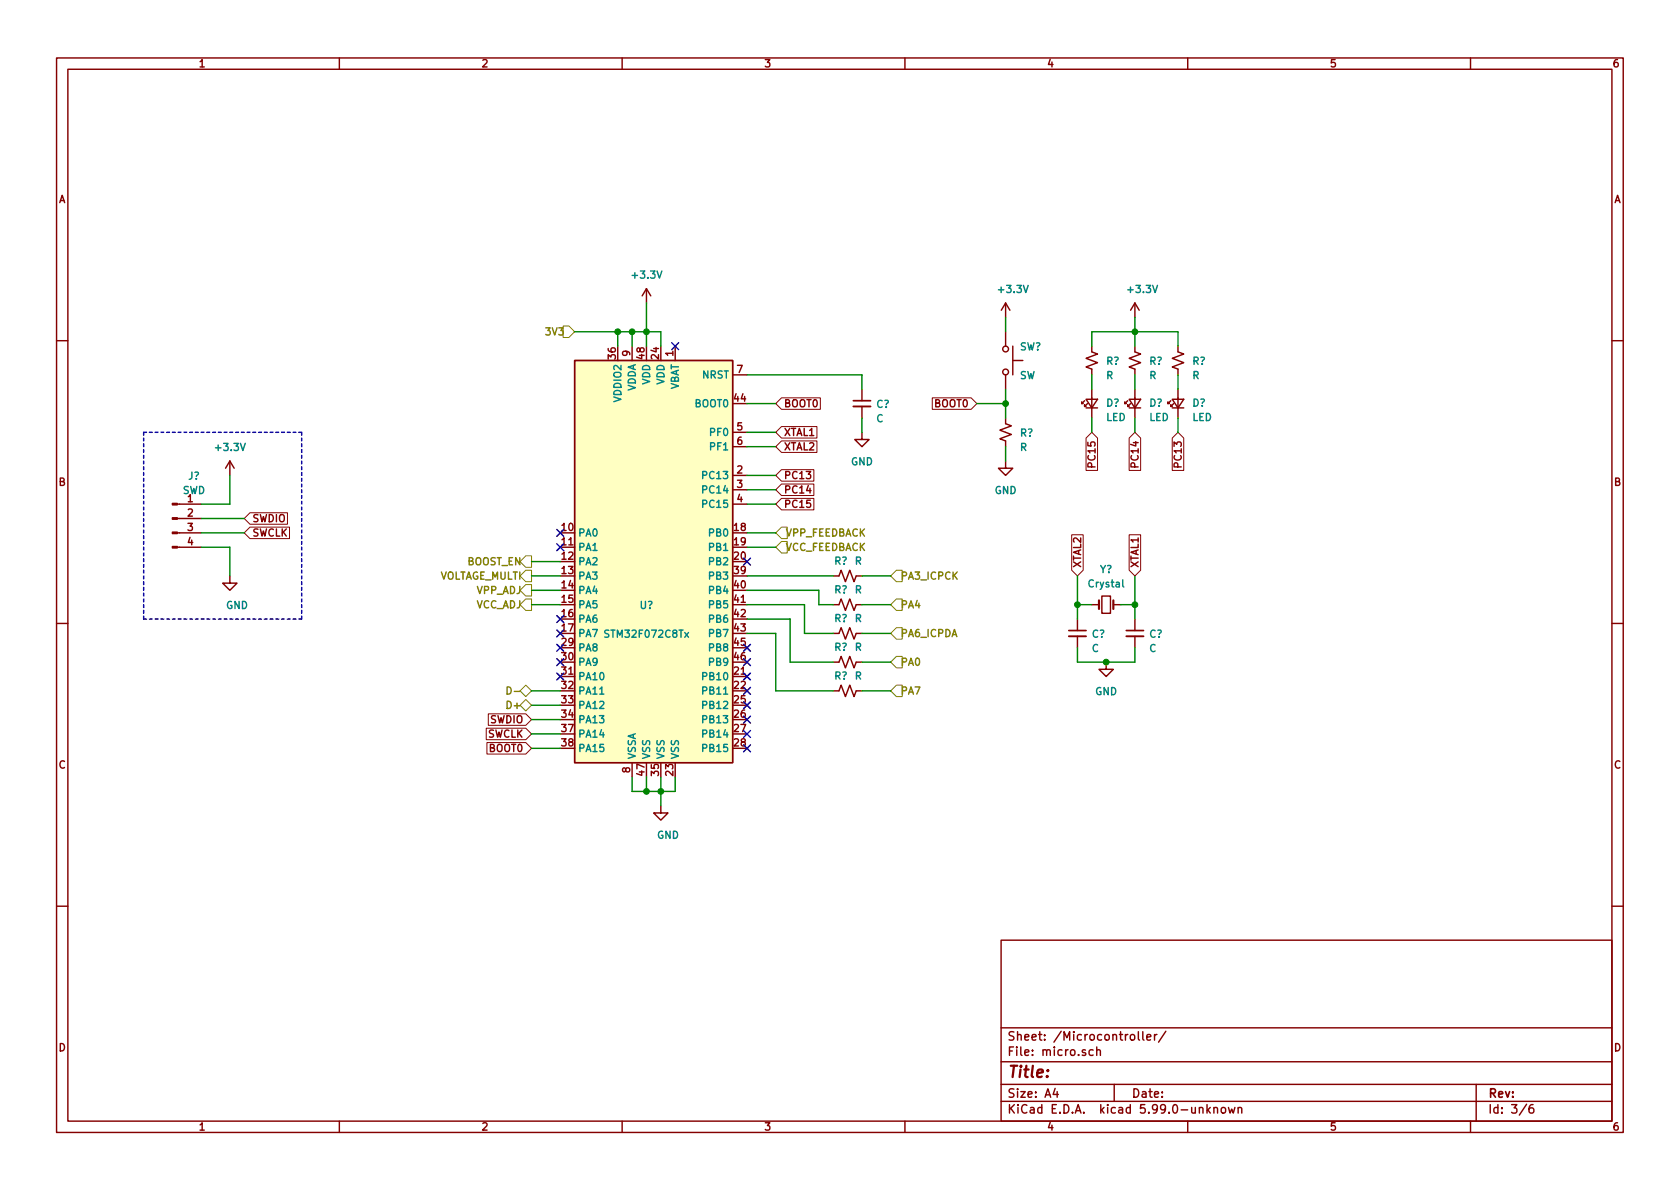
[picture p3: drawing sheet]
EESchema Schematic File Version 5
EELAYER 33 0
EELAYER END
$Descr A4 11693 8268
encoding utf-8
Sheet 5 6
Title ""
Date ""
Rev ""
Comp ""
Comment1 ""
Comment2 ""
Comment3 ""
Comment4 ""
Comment5 ""
Comment6 ""
Comment7 ""
Comment8 ""
Comment9 ""
$EndDescr
Connection ~ 4500 2300
Connection ~ 4400 2300
Connection ~ 4600 5500
Connection ~ 4500 5500
Connection ~ 7000 2800
Connection ~ 7900 2300
Connection ~ 7700 4600
Connection ~ 7500 4200
Connection ~ 7900 4200
Connection ~ 4300 2300
NoConn ~ 4700 2400
NoConn ~ 3900 3700
NoConn ~ 3900 3800
NoConn ~ 3900 4300
NoConn ~ 3900 4400
NoConn ~ 3900 4500
NoConn ~ 3900 4600
NoConn ~ 3900 4700
NoConn ~ 5200 3900
NoConn ~ 5200 4500
NoConn ~ 5200 4600
NoConn ~ 5200 4700
NoConn ~ 5200 4800
NoConn ~ 5200 4900
NoConn ~ 5200 5000
NoConn ~ 5200 5100
NoConn ~ 5200 5200
Wire Wire Line
	1400 3500 1600 3500
Wire Wire Line
	1400 3600 1700 3600
Wire Wire Line
	1400 3700 1700 3700
Wire Wire Line
	1400 3800 1600 3800
Wire Wire Line
	1600 3300 1600 3500
Wire Wire Line
	1600 3800 1600 4000
Wire Wire Line
	3700 3900 3900 3900
Wire Wire Line
	3700 4000 3900 4000
Wire Wire Line
	3700 4100 3900 4100
Wire Wire Line
	3700 4200 3900 4200
Wire Wire Line
	3700 4800 3900 4800
Wire Wire Line
	3700 4900 3900 4900
Wire Wire Line
	3700 5000 3900 5000
Wire Wire Line
	3700 5100 3900 5100
Wire Wire Line
	3700 5200 3900 5200
Wire Wire Line
	4000 2300 4300 2300
Wire Wire Line
	4300 2300 4400 2300
Wire Wire Line
	4300 2400 4300 2300
Wire Wire Line
	4400 2300 4400 2400
Wire Wire Line
	4400 2300 4500 2300
Wire Wire Line
	4400 5400 4400 5500
Wire Wire Line
	4400 5500 4500 5500
Wire Wire Line
	4500 2100 4500 2300
Wire Wire Line
	4500 2300 4500 2400
Wire Wire Line
	4500 2300 4600 2300
Wire Wire Line
	4500 5400 4500 5500
Wire Wire Line
	4500 5500 4600 5500
Wire Wire Line
	4600 2300 4600 2400
Wire Wire Line
	4600 5400 4600 5500
Wire Wire Line
	4600 5500 4600 5600
Wire Wire Line
	4600 5500 4700 5500
Wire Wire Line
	4700 5400 4700 5500
Wire Wire Line
	5200 2600 6000 2600
Wire Wire Line
	5200 2800 5400 2800
Wire Wire Line
	5200 3000 5400 3000
Wire Wire Line
	5200 3100 5400 3100
Wire Wire Line
	5200 3300 5400 3300
Wire Wire Line
	5200 3400 5400 3400
Wire Wire Line
	5200 3500 5400 3500
Wire Wire Line
	5200 3700 5400 3700
Wire Wire Line
	5200 3800 5400 3800
Wire Wire Line
	5200 4000 5800 4000
Wire Wire Line
	5200 4100 5700 4100
Wire Wire Line
	5200 4200 5600 4200
Wire Wire Line
	5200 4300 5500 4300
Wire Wire Line
	5200 4400 5400 4400
Wire Wire Line
	5400 4400 5400 4800
Wire Wire Line
	5400 4800 5800 4800
Wire Wire Line
	5500 4300 5500 4600
Wire Wire Line
	5500 4600 5800 4600
Wire Wire Line
	5600 4200 5600 4400
Wire Wire Line
	5600 4400 5800 4400
Wire Wire Line
	5700 4200 5700 4100
Wire Wire Line
	5800 4200 5700 4200
Wire Wire Line
	6000 2700 6000 2600
Wire Wire Line
	6000 3000 6000 2900
Wire Wire Line
	6000 4000 6200 4000
Wire Wire Line
	6000 4200 6200 4200
Wire Wire Line
	6000 4400 6200 4400
Wire Wire Line
	6000 4600 6200 4600
Wire Wire Line
	6000 4800 6200 4800
Wire Wire Line
	6800 2800 7000 2800
Wire Wire Line
	7000 2200 7000 2300
Wire Wire Line
	7000 2700 7000 2800
Wire Wire Line
	7000 2800 7000 2900
Wire Wire Line
	7000 3100 7000 3200
Wire Wire Line
	7500 4000 7500 4200
Wire Wire Line
	7500 4200 7500 4300
Wire Wire Line
	7500 4500 7500 4600
Wire Wire Line
	7500 4600 7700 4600
Wire Wire Line
	7600 2300 7900 2300
Wire Wire Line
	7600 2400 7600 2300
Wire Wire Line
	7600 2600 7600 2700
Wire Wire Line
	7600 2900 7600 3000
Wire Wire Line
	7600 4200 7500 4200
Wire Wire Line
	7700 4600 7900 4600
Wire Wire Line
	7800 4200 7900 4200
Wire Wire Line
	7900 2200 7900 2300
Wire Wire Line
	7900 2300 7900 2400
Wire Wire Line
	7900 2300 8200 2300
Wire Wire Line
	7900 2600 7900 2700
Wire Wire Line
	7900 2900 7900 3000
Wire Wire Line
	7900 4000 7900 4200
Wire Wire Line
	7900 4300 7900 4200
Wire Wire Line
	7900 4600 7900 4500
Wire Wire Line
	8200 2300 8200 2400
Wire Wire Line
	8200 2600 8200 2700
Wire Wire Line
	8200 2900 8200 3000
Wire Notes Line
	1000 3000 1000 4300
Wire Notes Line
	1000 3000 2100 3000
Wire Notes Line
	2100 3000 2100 4300
Wire Notes Line
	2100 4300 1000 4300
Text GLabel 1700 3600 2    50   Input ~ 0
SWDIO
Text GLabel 1700 3700 2    50   Input ~ 0
SWCLK
Text GLabel 3700 5000 0    50   Input ~ 0
SWDIO
Text GLabel 3700 5100 0    50   Input ~ 0
SWCLK
Text GLabel 3700 5200 0    50   Input ~ 0
BOOT0
Text GLabel 5400 2800 2    50   Input ~ 0
BOOT0
Text GLabel 5400 3000 2    50   Input ~ 0
XTAL1
Text GLabel 5400 3100 2    50   Input ~ 0
XTAL2
Text GLabel 5400 3300 2    50   Input ~ 0
PC13
Text GLabel 5400 3400 2    50   Input ~ 0
PC14
Text GLabel 5400 3500 2    50   Input ~ 0
PC15
Text GLabel 6800 2800 0    50   Input ~ 0
BOOT0
Text GLabel 7500 4000 1    50   Input ~ 0
XTAL2
Text GLabel 7600 3000 3    50   Input ~ 0
PC15
Text GLabel 7900 3000 3    50   Input ~ 0
PC14
Text GLabel 7900 4000 1    50   Input ~ 0
XTAL1
Text GLabel 8200 3000 3    50   Input ~ 0
PC13
Text HLabel 3700 3900 0    50   Output ~ 0
BOOST_EN
Text HLabel 3700 4000 0    50   Output ~ 0
VOLTAGE_MULTI
Text HLabel 3700 4100 0    50   Output ~ 0
VPP_ADJ
Text HLabel 3700 4200 0    50   Output ~ 0
VCC_ADJ
Text HLabel 3700 4800 0    50   BiDi ~ 0
D-
Text HLabel 3700 4900 0    50   BiDi ~ 0
D+
Text HLabel 4000 2300 0    50   Input ~ 0
3V3
Text HLabel 5400 3700 2    50   Input ~ 0
VPP_FEEDBACK
Text HLabel 5400 3800 2    50   Input ~ 0
VCC_FEEDBACK
Text HLabel 6200 4000 2    50   Input ~ 0
PA3_ICPCK
Text HLabel 6200 4200 2    50   Input ~ 0
PA4
Text HLabel 6200 4400 2    50   Input ~ 0
PA6_ICPDA
Text HLabel 6200 4600 2    50   Input ~ 0
PA0
Text HLabel 6200 4800 2    50   Input ~ 0
PA7
$Comp
L power:+3.3V #PWR?
U 1 1
P 1600 3300
F 0 "#PWR?" H 1600 3150 50  0001 C CNN
F 1 "+3.3V" H 1600 3500 50  0000 C CNN
F 2 "" H 1600 3300 50  0001 C CNN
F 3 "" H 1600 3300 50  0001 C CNN
	1    1600 3300
	1    0    0    -1  
$EndComp
$Comp
L power:+3.3V #PWR?
U 1 1
P 4500 2100
F 0 "#PWR?" H 4500 1950 50  0001 C CNN
F 1 "+3.3V" H 4500 2300 50  0000 C CNN
F 2 "" H 4500 2100 50  0001 C CNN
F 3 "" H 4500 2100 50  0001 C CNN
	1    4500 2100
	1    0    0    -1  
$EndComp
$Comp
L power:+3.3V #PWR?
U 1 1
P 7000 2200
F 0 "#PWR?" H 7000 2050 50  0001 C CNN
F 1 "+3.3V" H 7050 2400 50  0000 C CNN
F 2 "" H 7000 2200 50  0001 C CNN
F 3 "" H 7000 2200 50  0001 C CNN
	1    7000 2200
	1    0    0    -1  
$EndComp
$Comp
L power:+3.3V #PWR?
U 1 1
P 7900 2200
F 0 "#PWR?" H 7900 2050 50  0001 C CNN
F 1 "+3.3V" H 7950 2400 50  0000 C CNN
F 2 "" H 7900 2200 50  0001 C CNN
F 3 "" H 7900 2200 50  0001 C CNN
	1    7900 2200
	1    0    0    -1  
$EndComp
$Comp
L power:GND #PWR?
U 1 1
P 1600 4000
F 0 "#PWR?" H 1600 3750 50  0001 C CNN
F 1 "GND" H 1650 3800 50  0000 C CNN
F 2 "" H 1600 4000 50  0001 C CNN
F 3 "" H 1600 4000 50  0001 C CNN
	1    1600 4000
	1    0    0    -1  
$EndComp
$Comp
L power:GND #PWR?
U 1 1
P 4600 5600
F 0 "#PWR?" H 4600 5350 50  0001 C CNN
F 1 "GND" H 4650 5400 50  0000 C CNN
F 2 "" H 4600 5600 50  0001 C CNN
F 3 "" H 4600 5600 50  0001 C CNN
	1    4600 5600
	1    0    0    -1  
$EndComp
$Comp
L power:GND #PWR?
U 1 1
P 6000 3000
F 0 "#PWR?" H 6000 2750 50  0001 C CNN
F 1 "GND" H 6000 2800 50  0000 C CNN
F 2 "" H 6000 3000 50  0001 C CNN
F 3 "" H 6000 3000 50  0001 C CNN
	1    6000 3000
	1    0    0    -1  
$EndComp
$Comp
L power:GND #PWR?
U 1 1
P 7000 3200
F 0 "#PWR?" H 7000 2950 50  0001 C CNN
F 1 "GND" H 7000 3000 50  0000 C CNN
F 2 "" H 7000 3200 50  0001 C CNN
F 3 "" H 7000 3200 50  0001 C CNN
	1    7000 3200
	1    0    0    -1  
$EndComp
$Comp
L power:GND #PWR?
U 1 1
P 7700 4600
F 0 "#PWR?" H 7700 4350 50  0001 C CNN
F 1 "GND" H 7700 4400 50  0000 C CNN
F 2 "" H 7700 4600 50  0001 C CNN
F 3 "" H 7700 4600 50  0001 C CNN
	1    7700 4600
	1    0    0    -1  
$EndComp
$Comp
L Device:R_Small_US R?
U 1 1
P 5900 4000
F 0 "R?" V 6000 4000 50  0000 L CNN
F 1 "R" V 6000 3900 50  0000 L CNN
F 2 "" H 5900 4000 50  0001 C CNN
F 3 "~" H 5900 4000 50  0001 C CNN
	1    5900 4000
	0    -1   -1   0   
$EndComp
$Comp
L Device:R_Small_US R?
U 1 1
P 5900 4200
F 0 "R?" V 6000 4200 50  0000 L CNN
F 1 "R" V 6000 4100 50  0000 L CNN
F 2 "" H 5900 4200 50  0001 C CNN
F 3 "~" H 5900 4200 50  0001 C CNN
	1    5900 4200
	0    -1   -1   0   
$EndComp
$Comp
L Device:R_Small_US R?
U 1 1
P 5900 4400
F 0 "R?" V 6000 4400 50  0000 L CNN
F 1 "R" V 6000 4300 50  0000 L CNN
F 2 "" H 5900 4400 50  0001 C CNN
F 3 "~" H 5900 4400 50  0001 C CNN
	1    5900 4400
	0    -1   -1   0   
$EndComp
$Comp
L Device:R_Small_US R?
U 1 1
P 5900 4600
F 0 "R?" V 6000 4600 50  0000 L CNN
F 1 "R" V 6000 4500 50  0000 L CNN
F 2 "" H 5900 4600 50  0001 C CNN
F 3 "~" H 5900 4600 50  0001 C CNN
	1    5900 4600
	0    -1   -1   0   
$EndComp
$Comp
L Device:R_Small_US R?
U 1 1
P 5900 4800
F 0 "R?" V 6000 4800 50  0000 L CNN
F 1 "R" V 6000 4700 50  0000 L CNN
F 2 "" H 5900 4800 50  0001 C CNN
F 3 "~" H 5900 4800 50  0001 C CNN
	1    5900 4800
	0    -1   -1   0   
$EndComp
$Comp
L Device:R_Small_US R?
U 1 1
P 7000 3000
F 0 "R?" H 7100 3000 50  0000 L CNN
F 1 "R" H 7100 2900 50  0000 L CNN
F 2 "" H 7000 3000 50  0001 C CNN
F 3 "~" H 7000 3000 50  0001 C CNN
	1    7000 3000
	1    0    0    -1  
$EndComp
$Comp
L Device:R_Small_US R?
U 1 1
P 7600 2500
F 0 "R?" H 7700 2500 50  0000 L CNN
F 1 "R" H 7700 2400 50  0000 L CNN
F 2 "" H 7600 2500 50  0001 C CNN
F 3 "~" H 7600 2500 50  0001 C CNN
	1    7600 2500
	1    0    0    -1  
$EndComp
$Comp
L Device:R_Small_US R?
U 1 1
P 7900 2500
F 0 "R?" H 8000 2500 50  0000 L CNN
F 1 "R" H 8000 2400 50  0000 L CNN
F 2 "" H 7900 2500 50  0001 C CNN
F 3 "~" H 7900 2500 50  0001 C CNN
	1    7900 2500
	1    0    0    -1  
$EndComp
$Comp
L Device:R_Small_US R?
U 1 1
P 8200 2500
F 0 "R?" H 8300 2500 50  0000 L CNN
F 1 "R" H 8300 2400 50  0000 L CNN
F 2 "" H 8200 2500 50  0001 C CNN
F 3 "~" H 8200 2500 50  0001 C CNN
	1    8200 2500
	1    0    0    -1  
$EndComp
$Comp
L Device:LED_Small D?
U 1 1
P 7600 2800
F 0 "D?" V 7600 2700 50  0000 R CNN
F 1 "LED" V 7500 2700 50  0000 R CNN
F 2 "" V 7600 2800 50  0001 C CNN
F 3 "~" V 7600 2800 50  0001 C CNN
	1    7600 2800
	0    -1   -1   0   
$EndComp
$Comp
L Device:LED_Small D?
U 1 1
P 7900 2800
F 0 "D?" V 7900 2700 50  0000 R CNN
F 1 "LED" V 7800 2700 50  0000 R CNN
F 2 "" V 7900 2800 50  0001 C CNN
F 3 "~" V 7900 2800 50  0001 C CNN
	1    7900 2800
	0    -1   -1   0   
$EndComp
$Comp
L Device:LED_Small D?
U 1 1
P 8200 2800
F 0 "D?" V 8200 2700 50  0000 R CNN
F 1 "LED" V 8100 2700 50  0000 R CNN
F 2 "" V 8200 2800 50  0001 C CNN
F 3 "~" V 8200 2800 50  0001 C CNN
	1    8200 2800
	0    -1   -1   0   
$EndComp
$Comp
L Device:Crystal_Small Y?
U 1 1
P 7700 4200
F 0 "Y?" H 7700 4450 50  0000 C CNN
F 1 "Crystal" H 7700 4350 50  0000 C CNN
F 2 "" H 7700 4200 50  0001 C CNN
F 3 "~" H 7700 4200 50  0001 C CNN
	1    7700 4200
	1    0    0    -1  
$EndComp
$Comp
L Device:C_Small C?
U 1 1
P 6000 2800
F 0 "C?" H 6100 2800 50  0000 L CNN
F 1 "C" H 6100 2700 50  0000 L CNN
F 2 "" H 6000 2800 50  0001 C CNN
F 3 "~" H 6000 2800 50  0001 C CNN
	1    6000 2800
	1    0    0    -1  
$EndComp
$Comp
L Device:C_Small C?
U 1 1
P 7500 4400
F 0 "C?" H 7600 4400 50  0000 L CNN
F 1 "C" H 7600 4300 50  0000 L CNN
F 2 "" H 7500 4400 50  0001 C CNN
F 3 "~" H 7500 4400 50  0001 C CNN
	1    7500 4400
	1    0    0    -1  
$EndComp
$Comp
L Device:C_Small C?
U 1 1
P 7900 4400
F 0 "C?" H 8000 4400 50  0000 L CNN
F 1 "C" H 8000 4300 50  0000 L CNN
F 2 "" H 7900 4400 50  0001 C CNN
F 3 "~" H 7900 4400 50  0001 C CNN
	1    7900 4400
	1    0    0    -1  
$EndComp
$Comp
L Switch:SW_Push SW?
U 1 1
P 7000 2500
F 0 "SW?" V 6900 2600 50  0000 L CNN
F 1 "SW" V 7100 2600 50  0000 L CNN
F 2 "" H 7000 2700 50  0001 C CNN
F 3 "~" H 7000 2700 50  0001 C CNN
	1    7000 2500
	0    1    1    0   
$EndComp
$Comp
L Connector:Conn_01x04_Male J?
U 1 1
P 1200 3600
F 0 "J?" H 1350 3900 50  0000 C CNN
F 1 "SWD" H 1350 3800 50  0000 C CNN
F 2 "" H 1200 3600 50  0001 C CNN
F 3 "~" H 1200 3600 50  0001 C CNN
	1    1200 3600
	1    0    0    -1  
$EndComp
$Comp
L MCU_ST_STM32F0:STM32F072C8Tx U?
U 1 1
P 4500 3900
F 0 "U?" H 4500 3600 50  0000 C CNN
F 1 "STM32F072C8Tx" H 4500 3400 50  0000 C CNN
F 2 "Package_QFP:LQFP-48_7x7mm_P0.5mm" H 3900 2500 50  0001 R CNN
F 3 "http://www.st.com/st-web-ui/static/active/en/resource/technical/document/datasheet/DM00090510.pdf" H 4500 3900 50  0001 C CNN
	1    4500 3900
	-1   0    0    -1  
$EndComp
$EndSCHEMATC
